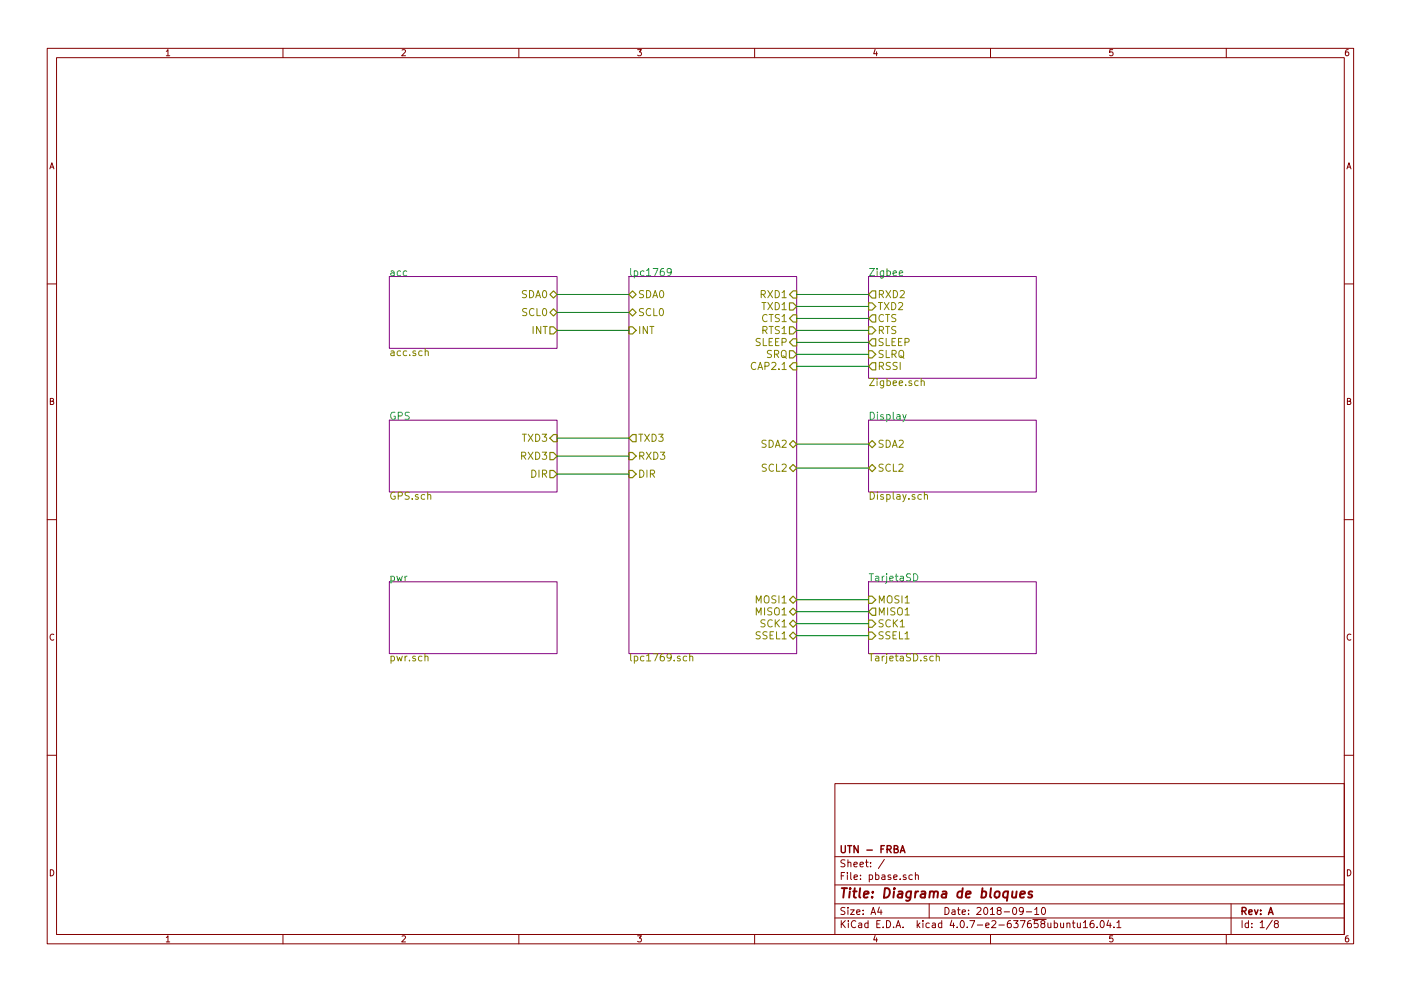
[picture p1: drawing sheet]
EESchema Schematic File Version 2
LIBS:power
LIBS:device
LIBS:switches
LIBS:relays
LIBS:motors
LIBS:transistors
LIBS:conn
LIBS:linear
LIBS:regul
LIBS:74xx
LIBS:cmos4000
LIBS:adc-dac
LIBS:memory
LIBS:xilinx
LIBS:microcontrollers
LIBS:dsp
LIBS:microchip
LIBS:analog_switches
LIBS:motorola
LIBS:texas
LIBS:intel
LIBS:audio
LIBS:interface
LIBS:digital-audio
LIBS:philips
LIBS:display
LIBS:cypress
LIBS:siliconi
LIBS:opto
LIBS:atmel
LIBS:contrib
LIBS:valves
LIBS:dk_RF-Transceiver-Modules
LIBS:acc_mpu6050_gy521_board
LIBS:lpcxpresso_lpc1769_revb
LIBS:gps_em506
LIBS:pbase-cache
EELAYER 25 0
EELAYER END
$Descr A4 11693 8268
encoding utf-8
Sheet 1 8
Title "Diagrama de bloques "
Date "2018-09-10"
Rev "A"
Comp "UTN - FRBA"
Comment1 ""
Comment2 ""
Comment3 ""
Comment4 ""
$EndDescr
$Sheet
S 5250 2300 1400 3150
U 5B95AFB2
F0 "lpc1769" 60
F1 "lpc1769.sch" 60
F2 "MOSI1" B R 6650 5000 60 
F3 "MISO1" B R 6650 5100 60 
F4 "SCK1" B R 6650 5200 60 
F5 "SSEL1" B R 6650 5300 60 
F6 "TXD3" O L 5250 3650 60 
F7 "RXD3" I L 5250 3800 60 
F8 "DIR" I L 5250 3950 60 
F9 "SDA0" B L 5250 2450 60 
F10 "SCL0" B L 5250 2600 60 
F11 "INT" I L 5250 2750 60 
F12 "CAP2.1" I R 6650 3050 60 
F13 "SDA2" B R 6650 3700 60 
F14 "SCL2" B R 6650 3900 60 
F15 "TXD1" O R 6650 2550 60 
F16 "RXD1" I R 6650 2450 60 
F17 "CTS1" I R 6650 2650 60 
F18 "SLEEP" I R 6650 2850 60 
F19 "SRQ" O R 6650 2950 60 
F20 "RTS1" O R 6650 2750 60 
$EndSheet
$Sheet
S 7250 2300 1400 850 
U 5B95AFE6
F0 "Zigbee" 60
F1 "Zigbee.sch" 60
F2 "RXD2" O L 7250 2450 60 
F3 "TXD2" I L 7250 2550 60 
F4 "SLRQ" I L 7250 2950 60 
F5 "SLEEP" O L 7250 2850 60 
F6 "CTS" O L 7250 2650 60 
F7 "RSSI" O L 7250 3050 60 
F8 "RTS" I L 7250 2750 60 
$EndSheet
$Sheet
S 3250 2300 1400 600 
U 5B95B001
F0 "acc" 60
F1 "acc.sch" 60
F2 "INT" O R 4650 2750 60 
F3 "SDA0" B R 4650 2450 60 
F4 "SCL0" B R 4650 2600 60 
$EndSheet
$Sheet
S 3250 3500 1400 600 
U 5B95B01D
F0 "GPS" 60
F1 "GPS.sch" 60
F2 "DIR" O R 4650 3950 60 
F3 "RXD3" O R 4650 3800 60 
F4 "TXD3" I R 4650 3650 60 
$EndSheet
$Sheet
S 7250 4850 1400 600 
U 5B95B035
F0 "TarjetaSD" 60
F1 "TarjetaSD.sch" 60
F2 "SSEL1" I L 7250 5300 60 
F3 "MOSI1" I L 7250 5000 60 
F4 "MISO1" O L 7250 5100 60 
F5 "SCK1" I L 7250 5200 60 
$EndSheet
$Sheet
S 7250 3500 1400 600 
U 5B95B180
F0 "Display" 60
F1 "Display.sch" 60
F2 "SDA2" B L 7250 3700 60 
F3 "SCL2" B L 7250 3900 60 
$EndSheet
$Sheet
S 3250 4850 1400 600 
U 5B95B241
F0 "pwr" 60
F1 "pwr.sch" 60
$EndSheet
Wire Wire Line
	7250 2450 6650 2450
Wire Wire Line
	6650 2550 7250 2550
Wire Wire Line
	7250 2650 6650 2650
Wire Wire Line
	6650 2750 7250 2750
Wire Wire Line
	7250 2850 6650 2850
Wire Wire Line
	6650 2950 7250 2950
Wire Wire Line
	7250 3050 6650 3050
Wire Wire Line
	7250 5000 6650 5000
Wire Wire Line
	7250 5100 6650 5100
Wire Wire Line
	7250 5200 6650 5200
Wire Wire Line
	7250 5300 6650 5300
Wire Wire Line
	7250 3700 6650 3700
Wire Wire Line
	6650 3900 7250 3900
Wire Wire Line
	4650 2450 5250 2450
Wire Wire Line
	5250 2600 4650 2600
Wire Wire Line
	4650 2750 5250 2750
Wire Wire Line
	5250 3650 4650 3650
Wire Wire Line
	4650 3800 5250 3800
Wire Wire Line
	5250 3950 4650 3950
$EndSCHEMATC
